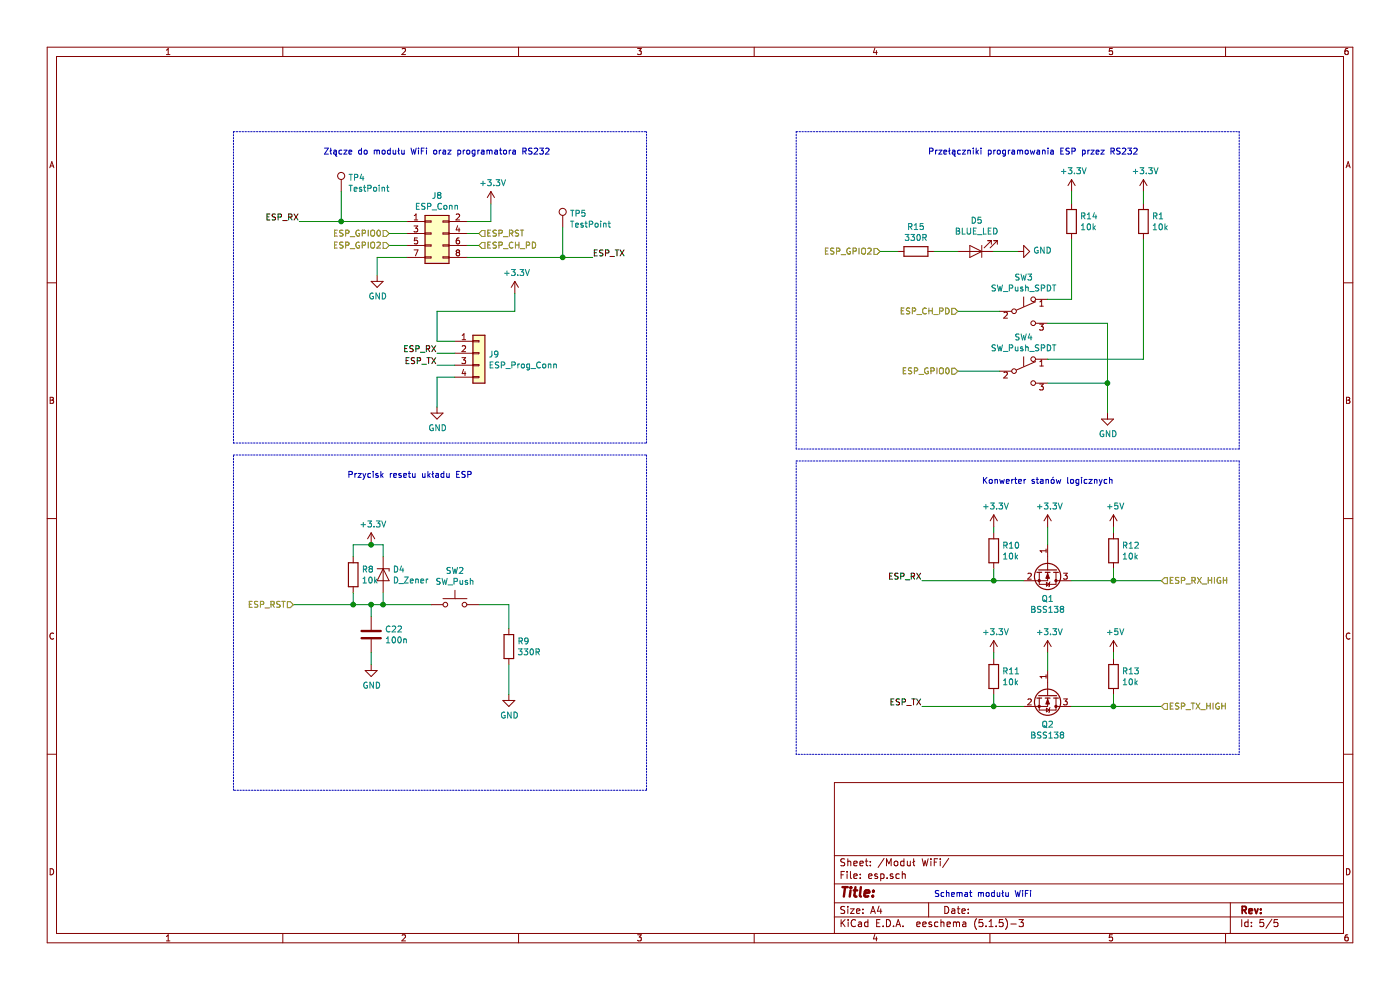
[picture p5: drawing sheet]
EESchema Schematic File Version 4
EELAYER 30 0
EELAYER END
$Descr A4 11693 8268
encoding utf-8
Sheet 5 5
Title ""
Date ""
Rev ""
Comp ""
Comment1 ""
Comment2 ""
Comment3 ""
Comment4 ""
$EndDescr
$Comp
L Connector_Generic:Conn_02x04_Odd_Even J?
U 1 1
P 3600 1950
AR Path="/5E80CCDD/5E838274" Ref="J?"  Part="1" 
AR Path="/5E80B1F8/5E838274" Ref="J8"  Part="1" 
F 0 "J8" H 3650 2267 50  0000 C CNN
F 1 "ESP_Conn" H 3650 2176 50  0000 C CNN
F 2 "Connector_PinHeader_2.54mm:PinHeader_2x04_P2.54mm_Vertical" H 3600 1950 50  0001 C CNN
F 3 "~" H 3600 1950 50  0001 C CNN
	1    3600 1950
	1    0    0    -1  
$EndComp
Wire Wire Line
	3900 1950 4000 1950
Wire Wire Line
	3900 2050 4000 2050
Wire Wire Line
	3900 2150 4700 2150
Wire Wire Line
	2500 1850 2850 1850
Wire Wire Line
	3250 1950 3400 1950
Wire Wire Line
	3400 2050 3250 2050
$Comp
L Connector_Generic:Conn_01x04 J?
U 1 1
P 4000 2950
AR Path="/5E80CCDD/5E838282" Ref="J?"  Part="1" 
AR Path="/5E80B1F8/5E838282" Ref="J9"  Part="1" 
F 0 "J9" H 4080 2942 50  0000 L CNN
F 1 "ESP_Prog_Conn" H 4080 2851 50  0000 L CNN
F 2 "Connector_PinHeader_2.54mm:PinHeader_1x04_P2.54mm_Vertical" H 4000 2950 50  0001 C CNN
F 3 "~" H 4000 2950 50  0001 C CNN
	1    4000 2950
	1    0    0    -1  
$EndComp
Wire Wire Line
	3650 2850 3800 2850
Wire Wire Line
	3650 2950 3800 2950
Wire Wire Line
	3650 3050 3800 3050
Text Notes 7800 7500 0    50   ~ 0
Schemat modułu WiFi
$Comp
L power:+3.3V #PWR066
U 1 1
P 4100 1700
F 0 "#PWR066" H 4100 1550 50  0001 C CNN
F 1 "+3.3V" H 4115 1873 50  0000 C CNN
F 2 "" H 4100 1700 50  0001 C CNN
F 3 "" H 4100 1700 50  0001 C CNN
	1    4100 1700
	1    0    0    -1  
$EndComp
$Comp
L power:GND #PWR061
U 1 1
P 3150 2300
F 0 "#PWR061" H 3150 2050 50  0001 C CNN
F 1 "GND" H 3155 2127 50  0000 C CNN
F 2 "" H 3150 2300 50  0001 C CNN
F 3 "" H 3150 2300 50  0001 C CNN
	1    3150 2300
	1    0    0    -1  
$EndComp
Wire Wire Line
	4100 1700 4100 1850
Wire Wire Line
	3150 2150 3150 2300
Wire Wire Line
	3150 2150 3400 2150
$Comp
L power:+3.3V #PWR062
U 1 1
P 4300 2450
F 0 "#PWR062" H 4300 2300 50  0001 C CNN
F 1 "+3.3V" H 4315 2623 50  0000 C CNN
F 2 "" H 4300 2450 50  0001 C CNN
F 3 "" H 4300 2450 50  0001 C CNN
	1    4300 2450
	1    0    0    -1  
$EndComp
$Comp
L power:GND #PWR063
U 1 1
P 3650 3400
F 0 "#PWR063" H 3650 3150 50  0001 C CNN
F 1 "GND" H 3655 3227 50  0000 C CNN
F 2 "" H 3650 3400 50  0001 C CNN
F 3 "" H 3650 3400 50  0001 C CNN
	1    3650 3400
	1    0    0    -1  
$EndComp
Wire Wire Line
	3650 3150 3650 3400
Wire Wire Line
	3650 3150 3800 3150
Wire Notes Line
	5400 3700 5400 1100
Wire Notes Line
	1950 1100 1950 3700
Text Notes 2700 1300 0    50   ~ 0
Złącze do modułu WiFi oraz programatora RS232
Wire Notes Line
	1950 1100 5400 1100
Wire Notes Line
	1950 3700 5400 3700
Wire Notes Line
	10350 1100 10350 3750
Wire Notes Line
	10350 3750 6650 3750
Wire Notes Line
	6650 3750 6650 1100
Wire Notes Line
	6650 1100 10350 1100
Text Notes 7750 1300 0    50   ~ 0
Przełączniki programowania ESP przez RS232
$Comp
L power:+3.3V #PWR068
U 1 1
P 8950 1600
F 0 "#PWR068" H 8950 1450 50  0001 C CNN
F 1 "+3.3V" H 8965 1773 50  0000 C CNN
F 2 "" H 8950 1600 50  0001 C CNN
F 3 "" H 8950 1600 50  0001 C CNN
	1    8950 1600
	1    0    0    -1  
$EndComp
$Comp
L power:GND #PWR069
U 1 1
P 9250 3450
F 0 "#PWR069" H 9250 3200 50  0001 C CNN
F 1 "GND" H 9255 3277 50  0000 C CNN
F 2 "" H 9250 3450 50  0001 C CNN
F 3 "" H 9250 3450 50  0001 C CNN
	1    9250 3450
	1    0    0    -1  
$EndComp
Wire Wire Line
	8000 2600 8350 2600
Wire Wire Line
	8000 3100 8350 3100
$Comp
L Switch:SW_Push_SPDT SW3
U 1 1
P 8550 2600
F 0 "SW3" H 8550 2885 50  0000 C CNN
F 1 "SW_Push_SPDT" H 8550 2794 50  0000 C CNN
F 2 "LIB_PONG_Display:SPDT_switch" H 8550 2600 50  0001 C CNN
F 3 "~" H 8550 2600 50  0001 C CNN
	1    8550 2600
	1    0    0    -1  
$EndComp
Text HLabel 4000 1950 2    50   Input ~ 0
ESP_RST
Text HLabel 4000 2050 2    50   Input ~ 0
ESP_CH_PD
Text HLabel 3250 1950 0    50   Input ~ 0
ESP_GPIO0
Text HLabel 3250 2050 0    50   Input ~ 0
ESP_GPIO2
Text HLabel 8000 2600 0    50   Input ~ 0
ESP_CH_PD
Text HLabel 8000 3100 0    50   Input ~ 0
ESP_GPIO0
$Comp
L power:GND #PWR065
U 1 1
P 3100 5550
F 0 "#PWR065" H 3100 5300 50  0001 C CNN
F 1 "GND" H 3105 5377 50  0000 C CNN
F 2 "" H 3100 5550 50  0001 C CNN
F 3 "" H 3100 5550 50  0001 C CNN
	1    3100 5550
	1    0    0    -1  
$EndComp
$Comp
L Device:C C22
U 1 1
P 3100 5300
F 0 "C22" H 3215 5346 50  0000 L CNN
F 1 "100n" H 3215 5255 50  0000 L CNN
F 2 "Capacitor_SMD:C_0603_1608Metric_Pad1.05x0.95mm_HandSolder" H 3138 5150 50  0001 C CNN
F 3 "~" H 3100 5300 50  0001 C CNN
	1    3100 5300
	1    0    0    -1  
$EndComp
$Comp
L Device:R R8
U 1 1
P 2950 4800
F 0 "R8" H 3020 4846 50  0000 L CNN
F 1 "10k" H 3020 4755 50  0000 L CNN
F 2 "Resistor_SMD:R_0603_1608Metric_Pad1.05x0.95mm_HandSolder" V 2880 4800 50  0001 C CNN
F 3 "~" H 2950 4800 50  0001 C CNN
	1    2950 4800
	1    0    0    -1  
$EndComp
$Comp
L Device:D_Zener D4
U 1 1
P 3200 4800
F 0 "D4" V 3154 4879 50  0000 L CNN
F 1 "D_Zener" V 3245 4879 50  0000 L CNN
F 2 "Diode_THT:D_DO-34_SOD68_P7.62mm_Horizontal" H 3200 4800 50  0001 C CNN
F 3 "~" H 3200 4800 50  0001 C CNN
	1    3200 4800
	0    1    1    0   
$EndComp
Wire Wire Line
	3200 4550 3200 4650
Wire Wire Line
	2950 4550 2950 4650
Wire Wire Line
	2950 4950 2950 5050
Wire Wire Line
	3200 5050 3200 4950
Wire Wire Line
	3100 5550 3100 5450
Wire Wire Line
	2950 5050 2450 5050
Connection ~ 2950 5050
$Comp
L Device:R R9
U 1 1
P 4250 5400
F 0 "R9" H 4320 5446 50  0000 L CNN
F 1 "330R" H 4320 5355 50  0000 L CNN
F 2 "Resistor_SMD:R_0603_1608Metric_Pad1.05x0.95mm_HandSolder" V 4180 5400 50  0001 C CNN
F 3 "~" H 4250 5400 50  0001 C CNN
	1    4250 5400
	1    0    0    -1  
$EndComp
$Comp
L power:GND #PWR067
U 1 1
P 4250 5800
F 0 "#PWR067" H 4250 5550 50  0001 C CNN
F 1 "GND" H 4255 5627 50  0000 C CNN
F 2 "" H 4250 5800 50  0001 C CNN
F 3 "" H 4250 5800 50  0001 C CNN
	1    4250 5800
	1    0    0    -1  
$EndComp
Wire Wire Line
	4250 5550 4250 5800
Wire Wire Line
	2950 5050 3100 5050
Wire Wire Line
	3100 5050 3100 5150
Connection ~ 3100 5050
Wire Wire Line
	3100 5050 3200 5050
$Comp
L Switch:SW_Push SW2
U 1 1
P 3800 5050
F 0 "SW2" H 3800 5335 50  0000 C CNN
F 1 "SW_Push" H 3800 5244 50  0000 C CNN
F 2 "Button_Switch_THT:SW_PUSH_6mm" H 3800 5250 50  0001 C CNN
F 3 "~" H 3800 5250 50  0001 C CNN
	1    3800 5050
	1    0    0    -1  
$EndComp
Wire Wire Line
	3200 5050 3600 5050
Connection ~ 3200 5050
Wire Wire Line
	4250 5050 4250 5250
Wire Wire Line
	4000 5050 4250 5050
Text HLabel 2450 5050 0    50   Input ~ 0
ESP_RST
Wire Wire Line
	3900 1850 4100 1850
Text Label 4950 2150 0    50   ~ 0
ESP_TX
Text Label 2500 1850 2    50   ~ 0
ESP_RX
Text Label 3650 3050 2    50   ~ 0
ESP_TX
Text Label 3650 2950 2    50   ~ 0
ESP_RX
$Comp
L power:+3.3V #PWR0101
U 1 1
P 3100 4550
F 0 "#PWR0101" H 3100 4400 50  0001 C CNN
F 1 "+3.3V" H 3115 4723 50  0000 C CNN
F 2 "" H 3100 4550 50  0001 C CNN
F 3 "" H 3100 4550 50  0001 C CNN
	1    3100 4550
	1    0    0    -1  
$EndComp
Wire Wire Line
	2950 4550 3100 4550
Wire Wire Line
	3100 4550 3200 4550
Connection ~ 3100 4550
Text HLabel 9700 4850 2    50   Input ~ 0
ESP_RX_HIGH
Text HLabel 9700 5900 2    50   Input ~ 0
ESP_TX_HIGH
Text Label 7700 4850 2    50   ~ 0
ESP_RX
Text Label 7700 5900 2    50   ~ 0
ESP_TX
$Comp
L power:+3.3V #PWR0102
U 1 1
P 8750 4400
F 0 "#PWR0102" H 8750 4250 50  0001 C CNN
F 1 "+3.3V" H 8765 4573 50  0000 C CNN
F 2 "" H 8750 4400 50  0001 C CNN
F 3 "" H 8750 4400 50  0001 C CNN
	1    8750 4400
	1    0    0    -1  
$EndComp
$Comp
L power:+3.3V #PWR0103
U 1 1
P 8750 5450
F 0 "#PWR0103" H 8750 5300 50  0001 C CNN
F 1 "+3.3V" H 8765 5623 50  0000 C CNN
F 2 "" H 8750 5450 50  0001 C CNN
F 3 "" H 8750 5450 50  0001 C CNN
	1    8750 5450
	1    0    0    -1  
$EndComp
Wire Wire Line
	8750 4400 8750 4550
Wire Wire Line
	8750 5450 8750 5600
Text Notes 8200 4050 0    50   ~ 0
Konwerter stanów logicznych\n
Connection ~ 8300 4850
Wire Wire Line
	8300 4850 8550 4850
Wire Wire Line
	7700 4850 8300 4850
$Comp
L Device:R R10
U 1 1
P 8300 4600
F 0 "R10" H 8370 4646 50  0000 L CNN
F 1 "10k" H 8370 4555 50  0000 L CNN
F 2 "Resistor_SMD:R_0603_1608Metric_Pad1.05x0.95mm_HandSolder" V 8230 4600 50  0001 C CNN
F 3 "~" H 8300 4600 50  0001 C CNN
	1    8300 4600
	1    0    0    -1  
$EndComp
Wire Wire Line
	8300 4400 8300 4450
Wire Wire Line
	8300 4750 8300 4850
$Comp
L power:+3.3V #PWR0104
U 1 1
P 8300 4400
F 0 "#PWR0104" H 8300 4250 50  0001 C CNN
F 1 "+3.3V" H 8315 4573 50  0000 C CNN
F 2 "" H 8300 4400 50  0001 C CNN
F 3 "" H 8300 4400 50  0001 C CNN
	1    8300 4400
	1    0    0    -1  
$EndComp
Wire Wire Line
	8950 5900 9300 5900
Wire Wire Line
	9300 5900 9700 5900
Connection ~ 9300 5900
$Comp
L power:+5V #PWR0105
U 1 1
P 9300 5450
F 0 "#PWR0105" H 9300 5300 50  0001 C CNN
F 1 "+5V" H 9315 5623 50  0000 C CNN
F 2 "" H 9300 5450 50  0001 C CNN
F 3 "" H 9300 5450 50  0001 C CNN
	1    9300 5450
	1    0    0    -1  
$EndComp
$Comp
L Device:R R13
U 1 1
P 9300 5650
F 0 "R13" H 9370 5696 50  0000 L CNN
F 1 "10k" H 9370 5605 50  0000 L CNN
F 2 "Resistor_SMD:R_0603_1608Metric_Pad1.05x0.95mm_HandSolder" V 9230 5650 50  0001 C CNN
F 3 "~" H 9300 5650 50  0001 C CNN
	1    9300 5650
	1    0    0    -1  
$EndComp
Wire Wire Line
	9300 5450 9300 5500
Wire Wire Line
	9300 5800 9300 5900
Wire Wire Line
	8300 5450 8300 5500
$Comp
L power:+3.3V #PWR0106
U 1 1
P 8300 5450
F 0 "#PWR0106" H 8300 5300 50  0001 C CNN
F 1 "+3.3V" H 8315 5623 50  0000 C CNN
F 2 "" H 8300 5450 50  0001 C CNN
F 3 "" H 8300 5450 50  0001 C CNN
	1    8300 5450
	1    0    0    -1  
$EndComp
Wire Wire Line
	8300 5900 8550 5900
Wire Wire Line
	7700 5900 8300 5900
Connection ~ 8300 5900
Wire Wire Line
	8300 5800 8300 5900
$Comp
L Device:R R11
U 1 1
P 8300 5650
F 0 "R11" H 8370 5696 50  0000 L CNN
F 1 "10k" H 8370 5605 50  0000 L CNN
F 2 "Resistor_SMD:R_0603_1608Metric_Pad1.05x0.95mm_HandSolder" V 8230 5650 50  0001 C CNN
F 3 "~" H 8300 5650 50  0001 C CNN
	1    8300 5650
	1    0    0    -1  
$EndComp
Wire Wire Line
	9300 4850 9700 4850
Wire Wire Line
	8950 4850 9300 4850
Connection ~ 9300 4850
Wire Wire Line
	9300 4750 9300 4850
$Comp
L power:+5V #PWR0107
U 1 1
P 9300 4400
F 0 "#PWR0107" H 9300 4250 50  0001 C CNN
F 1 "+5V" H 9315 4573 50  0000 C CNN
F 2 "" H 9300 4400 50  0001 C CNN
F 3 "" H 9300 4400 50  0001 C CNN
	1    9300 4400
	1    0    0    -1  
$EndComp
Wire Wire Line
	9300 4400 9300 4450
$Comp
L Device:R R12
U 1 1
P 9300 4600
F 0 "R12" H 9370 4646 50  0000 L CNN
F 1 "10k" H 9370 4555 50  0000 L CNN
F 2 "Resistor_SMD:R_0603_1608Metric_Pad1.05x0.95mm_HandSolder" V 9230 4600 50  0001 C CNN
F 3 "~" H 9300 4600 50  0001 C CNN
	1    9300 4600
	1    0    0    -1  
$EndComp
Wire Notes Line
	6650 3850 10350 3850
Wire Notes Line
	10350 3850 10350 6300
Wire Notes Line
	10350 6300 6650 6300
Wire Notes Line
	6650 6300 6650 3850
$Comp
L Transistor_FET:BSS138 Q1
U 1 1
P 8750 4750
F 0 "Q1" V 8999 4750 50  0000 C CNN
F 1 "BSS138" V 9090 4750 50  0000 C CNN
F 2 "Package_TO_SOT_SMD:SOT-23" H 8950 4675 50  0001 L CIN
F 3 "https://www.fairchildsemi.com/datasheets/BS/BSS138.pdf" H 8750 4750 50  0001 L CNN
	1    8750 4750
	0    1    1    0   
$EndComp
$Comp
L Transistor_FET:BSS138 Q2
U 1 1
P 8750 5800
F 0 "Q2" V 8999 5800 50  0000 C CNN
F 1 "BSS138" V 9090 5800 50  0000 C CNN
F 2 "Package_TO_SOT_SMD:SOT-23" H 8950 5725 50  0001 L CIN
F 3 "https://www.fairchildsemi.com/datasheets/BS/BSS138.pdf" H 8750 5800 50  0001 L CNN
	1    8750 5800
	0    1    1    0   
$EndComp
Wire Notes Line
	1950 3800 5400 3800
Wire Notes Line
	5400 3800 5400 6600
Wire Notes Line
	5400 6600 1950 6600
Wire Notes Line
	1950 6600 1950 3800
Text Notes 2900 4000 0    50   ~ 0
Przycisk resetu układu ESP
Text HLabel 7350 2100 0    50   Input ~ 0
ESP_GPIO2
$Comp
L Switch:SW_Push_SPDT SW4
U 1 1
P 8550 3100
F 0 "SW4" H 8550 3385 50  0000 C CNN
F 1 "SW_Push_SPDT" H 8550 3294 50  0000 C CNN
F 2 "LIB_PONG_Display:SPDT_switch" H 8550 3100 50  0001 C CNN
F 3 "~" H 8550 3100 50  0001 C CNN
	1    8550 3100
	1    0    0    -1  
$EndComp
Wire Wire Line
	9250 2700 8750 2700
$Comp
L Device:R R14
U 1 1
P 8950 1850
F 0 "R14" H 9020 1896 50  0000 L CNN
F 1 "10k" H 9020 1805 50  0000 L CNN
F 2 "Resistor_SMD:R_0603_1608Metric_Pad1.05x0.95mm_HandSolder" V 8880 1850 50  0001 C CNN
F 3 "~" H 8950 1850 50  0001 C CNN
	1    8950 1850
	1    0    0    -1  
$EndComp
Wire Wire Line
	9250 2700 9250 3200
Wire Wire Line
	8750 3200 9250 3200
Connection ~ 9250 3200
Wire Wire Line
	9250 3200 9250 3450
Wire Wire Line
	8950 2500 8750 2500
Wire Wire Line
	8950 1700 8950 1600
Wire Wire Line
	3650 2600 3650 2850
Wire Wire Line
	8950 2000 8950 2500
$Comp
L Device:LED D5
U 1 1
P 8150 2100
F 0 "D5" H 8143 1845 50  0000 C CNN
F 1 "BLUE_LED" H 8143 1936 50  0000 C CNN
F 2 "Diode_SMD:D_0805_2012Metric_Pad1.15x1.40mm_HandSolder" H 8150 2100 50  0001 C CNN
F 3 "~" H 8150 2100 50  0001 C CNN
	1    8150 2100
	-1   0    0    1   
$EndComp
$Comp
L Device:R R15
U 1 1
P 7650 2100
F 0 "R15" V 7443 2100 50  0000 C CNN
F 1 "330R" V 7534 2100 50  0000 C CNN
F 2 "Resistor_SMD:R_0603_1608Metric_Pad1.05x0.95mm_HandSolder" V 7580 2100 50  0001 C CNN
F 3 "~" H 7650 2100 50  0001 C CNN
	1    7650 2100
	0    1    1    0   
$EndComp
$Comp
L power:GND #PWR0113
U 1 1
P 8500 2100
F 0 "#PWR0113" H 8500 1850 50  0001 C CNN
F 1 "GND" V 8505 1972 50  0000 R CNN
F 2 "" H 8500 2100 50  0001 C CNN
F 3 "" H 8500 2100 50  0001 C CNN
	1    8500 2100
	0    -1   -1   0   
$EndComp
Wire Wire Line
	7350 2100 7500 2100
Wire Wire Line
	7800 2100 8000 2100
Wire Wire Line
	8300 2100 8500 2100
Wire Wire Line
	3650 2600 4300 2600
Wire Wire Line
	4300 2450 4300 2600
$Comp
L Connector:TestPoint TP5
U 1 1
P 4700 1900
F 0 "TP5" H 4758 2018 50  0000 L CNN
F 1 "TestPoint" H 4758 1927 50  0000 L CNN
F 2 "TestPoint:TestPoint_Loop_D1.80mm_Drill1.0mm_Beaded" H 4900 1900 50  0001 C CNN
F 3 "~" H 4900 1900 50  0001 C CNN
	1    4700 1900
	1    0    0    -1  
$EndComp
$Comp
L Connector:TestPoint TP4
U 1 1
P 2850 1600
F 0 "TP4" H 2908 1718 50  0000 L CNN
F 1 "TestPoint" H 2908 1627 50  0000 L CNN
F 2 "TestPoint:TestPoint_Loop_D1.80mm_Drill1.0mm_Beaded" H 3050 1600 50  0001 C CNN
F 3 "~" H 3050 1600 50  0001 C CNN
	1    2850 1600
	1    0    0    -1  
$EndComp
Wire Wire Line
	4700 1900 4700 2150
Connection ~ 4700 2150
Wire Wire Line
	4700 2150 4950 2150
Wire Wire Line
	2850 1600 2850 1850
Connection ~ 2850 1850
Wire Wire Line
	2850 1850 3400 1850
$Comp
L power:+3.3V #PWR0114
U 1 1
P 9550 1600
F 0 "#PWR0114" H 9550 1450 50  0001 C CNN
F 1 "+3.3V" H 9565 1773 50  0000 C CNN
F 2 "" H 9550 1600 50  0001 C CNN
F 3 "" H 9550 1600 50  0001 C CNN
	1    9550 1600
	1    0    0    -1  
$EndComp
$Comp
L Device:R R1
U 1 1
P 9550 1850
F 0 "R1" H 9620 1896 50  0000 L CNN
F 1 "10k" H 9620 1805 50  0000 L CNN
F 2 "Resistor_SMD:R_0603_1608Metric_Pad1.05x0.95mm_HandSolder" V 9480 1850 50  0001 C CNN
F 3 "~" H 9550 1850 50  0001 C CNN
	1    9550 1850
	1    0    0    -1  
$EndComp
Wire Wire Line
	9550 1700 9550 1600
Wire Wire Line
	8750 3000 9550 3000
Wire Wire Line
	9550 2000 9550 3000
$EndSCHEMATC
